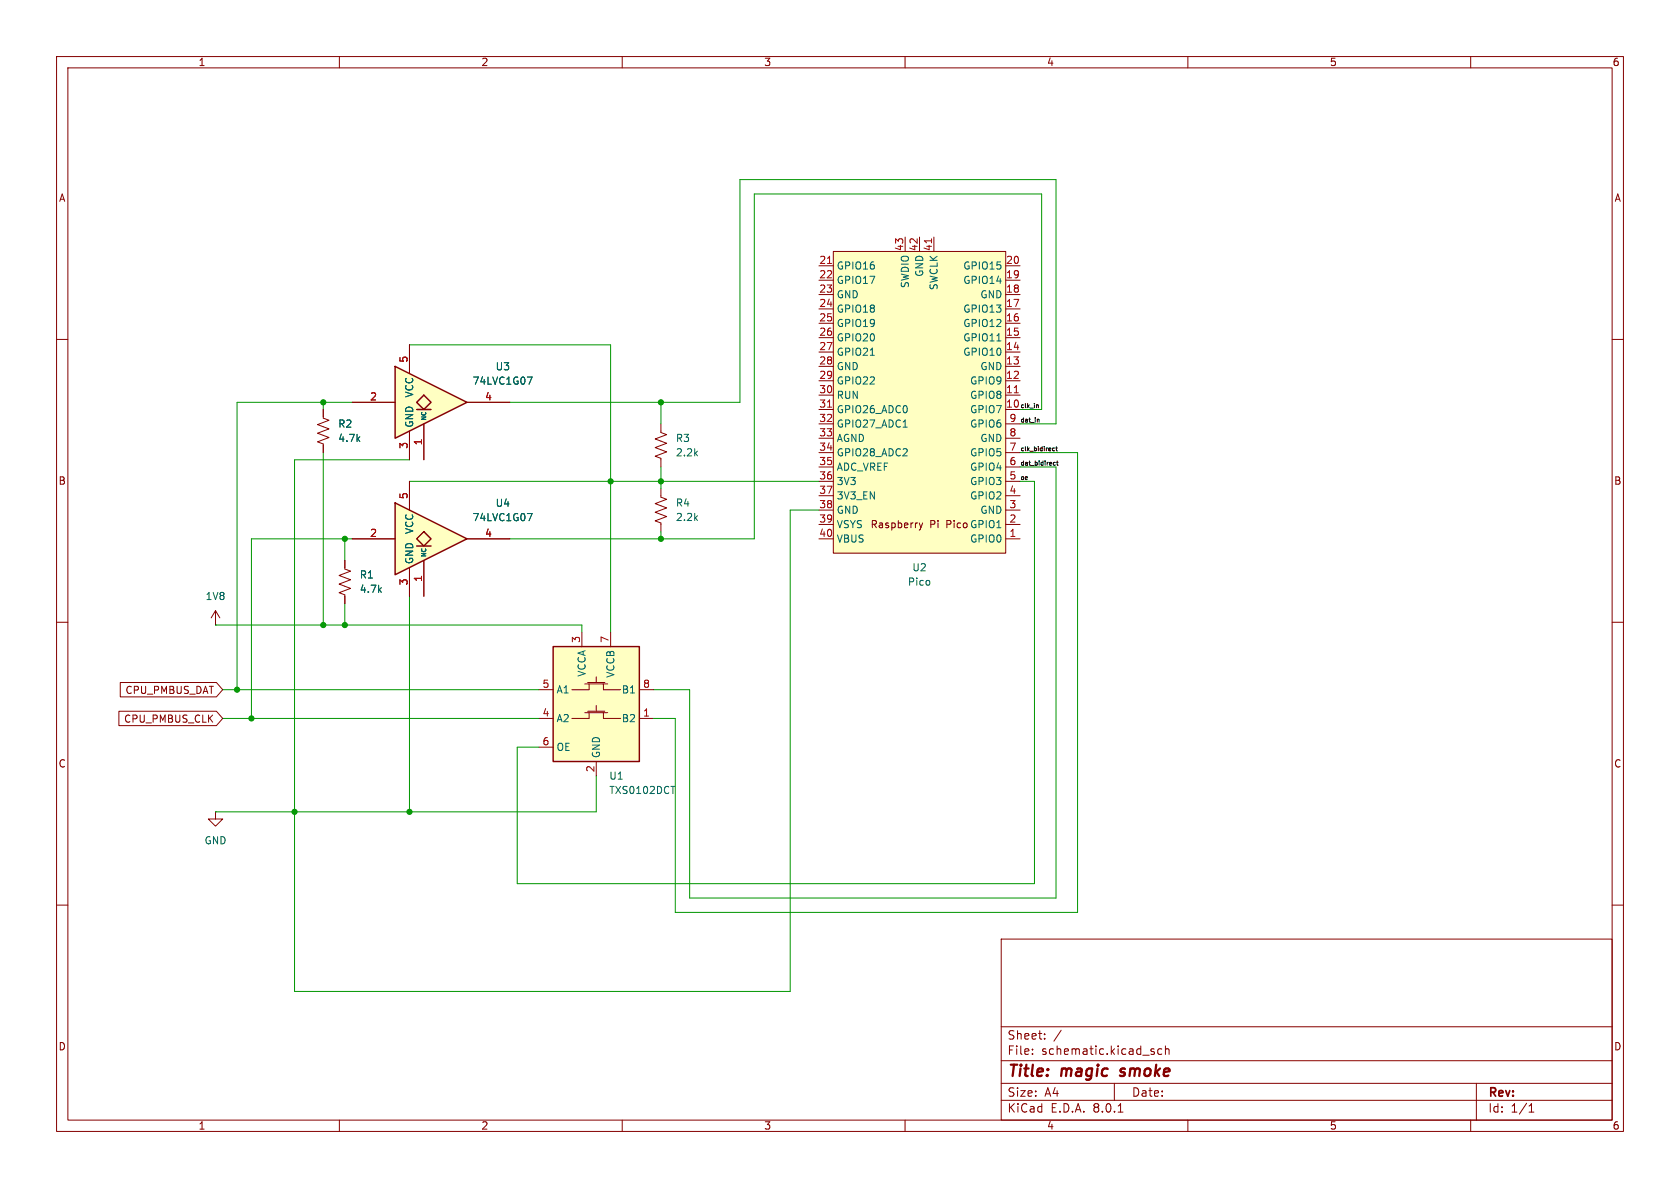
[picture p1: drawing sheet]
(kicad_sch
 (version 20231120)
 (generator "eeschema")
 (generator_version "8.0")
 (paper "A4")
 (title_block
  (title "magic smoke"))
 (lib_symbols
  (symbol "74xGxx:74LVC1G07" (exclude_from_sim no) (in_bom yes) (on_board yes)
   (property "Reference" "U" (at 0 7.62 0) (effects (font (size 1.27 1.27))))
   (property "Value" "74LVC1G07" (at 3.81 -7.62 0) (effects (font (size 1.27 1.27))))
   (property "Footprint" "" (at 0 0 0) (effects (font (size 1.27 1.27)) (hide yes)))
   (property "Datasheet" "https://www.ti.com/lit/ds/symlink/sn74lvc1g07.pdf" (at 0 0 0) (effects (font (size 1.27 1.27)) (hide yes)))
   (property "Description" "Single Buffer Gate, Open Drain, Low-Voltage CMOS" (at 0 0 0) (effects (font (size 1.27 1.27)) (hide yes)))
   (symbol "74LVC1G07_0_1"
    (polyline (pts (xy -3.81 -1.27) (xy -1.27 -1.27)) (stroke (width 0.254) (type default)) (fill (type background)))
    (polyline (pts (xy -7.62 6.35) (xy -7.62 -6.35) (xy 5.08 0) (xy -7.62 6.35)) (stroke (width 0.254) (type default)) (fill (type background)))
    (polyline (pts (xy -2.54 1.27) (xy -3.81 0) (xy -2.54 -1.27) (xy -1.27 0) (xy -2.54 1.27)) (stroke (width 0.254) (type default)) (fill (type background))))
   (symbol "74LVC1G07_1_1"
    (pin free line (at -2.54 -10.16 90) (length 6.35) (name "NC" (effects (font (size 0.762 0.762)))) (number "1" (effects (font (size 1.27 1.27)))))
    (pin input line (at -15.24 0 0) (length 7.62) (name "~" (effects (font (size 1.27 1.27)))) (number "2" (effects (font (size 1.27 1.27)))))
    (pin power_in line (at -5.08 -10.16 90) (length 5.08) (name "GND" (effects (font (size 1.27 1.27)))) (number "3" (effects (font (size 1.27 1.27)))))
    (pin open_collector line (at 12.7 0 180) (length 7.62) (name "~" (effects (font (size 1.27 1.27)))) (number "4" (effects (font (size 1.27 1.27)))))
    (pin power_in line (at -5.08 10.16 270) (length 5.08) (name "VCC" (effects (font (size 1.27 1.27)))) (number "5" (effects (font (size 1.27 1.27)))))))
  (symbol "Device:R_US"
   (pin_numbers hide)
   (pin_names
    (offset 0)) (exclude_from_sim no) (in_bom yes) (on_board yes)
   (property "Reference" "R" (at 2.54 0 90) (effects (font (size 1.27 1.27))))
   (property "Value" "R_US" (at -2.54 0 90) (effects (font (size 1.27 1.27))))
   (property "Footprint" "" (at 1.016 -0.254 90) (effects (font (size 1.27 1.27)) (hide yes)))
   (property "Datasheet" "~" (at 0 0 0) (effects (font (size 1.27 1.27)) (hide yes)))
   (property "Description" "Resistor, US symbol" (at 0 0 0) (effects (font (size 1.27 1.27)) (hide yes)))
   (symbol "R_US_0_1"
    (polyline (pts (xy 0 -2.286) (xy 0 -2.54)) (stroke (width 0) (type default)) (fill (type none)))
    (polyline (pts (xy 0 2.286) (xy 0 2.54)) (stroke (width 0) (type default)) (fill (type none)))
    (polyline (pts (xy 0 -0.762) (xy 1.016 -1.143) (xy 0 -1.524) (xy -1.016 -1.905) (xy 0 -2.286)) (stroke (width 0) (type default)) (fill (type none)))
    (polyline (pts (xy 0 0.762) (xy 1.016 0.381) (xy 0 0) (xy -1.016 -0.381) (xy 0 -0.762)) (stroke (width 0) (type default)) (fill (type none)))
    (polyline (pts (xy 0 2.286) (xy 1.016 1.905) (xy 0 1.524) (xy -1.016 1.143) (xy 0 0.762)) (stroke (width 0) (type default)) (fill (type none))))
   (symbol "R_US_1_1"
    (pin passive line (at 0 3.81 270) (length 1.27) (name "~" (effects (font (size 1.27 1.27)))) (number "1" (effects (font (size 1.27 1.27)))))
    (pin passive line (at 0 -3.81 90) (length 1.27) (name "~" (effects (font (size 1.27 1.27)))) (number "2" (effects (font (size 1.27 1.27)))))))
  (symbol "Logic_LevelTranslator:TXS0102DCT" (exclude_from_sim no) (in_bom yes) (on_board yes)
   (property "Reference" "U" (at -6.35 11.43 0) (effects (font (size 1.27 1.27))))
   (property "Value" "TXS0102DCT" (at 3.81 11.43 0) (effects (font (size 1.27 1.27)) (justify left)))
   (property "Footprint" "Package_SO:SSOP-8_2.95x2.8mm_P0.65mm" (at 0 -13.97 0) (effects (font (size 1.27 1.27)) (hide yes)))
   (property "Datasheet" "http://www.ti.com/lit/gpn/txs0102" (at 0 -0.508 0) (effects (font (size 1.27 1.27)) (hide yes)))
   (property "Description" "2-Bit Bidirectional Voltage-Level Shifter for Open-Drain and Push-Pull Application, SSOP-8" (at 0 0 0) (effects (font (size 1.27 1.27)) (hide yes)))
   (symbol "TXS0102DCT_0_1"
    (rectangle (start -7.62 10.16) (end 7.62 -10.16) (stroke (width 0.254) (type default)) (fill (type background)))
    (polyline (pts (xy -4.318 -2.54) (xy -1.27 -2.54)) (stroke (width 0) (type default)) (fill (type none)))
    (polyline (pts (xy -2.032 -1.524) (xy 2.032 -1.524)) (stroke (width 0) (type default)) (fill (type none)))
    (polyline (pts (xy -1.524 -1.27) (xy 1.524 -1.27)) (stroke (width 0) (type default)) (fill (type none)))
    (polyline (pts (xy -1.27 -2.54) (xy -1.27 -1.524)) (stroke (width 0) (type default)) (fill (type none)))
    (polyline (pts (xy 0 -1.27) (xy 0 -0.254)) (stroke (width 0) (type default)) (fill (type none)))
    (polyline (pts (xy 1.27 -2.54) (xy 1.27 -1.524)) (stroke (width 0) (type default)) (fill (type none)))
    (polyline (pts (xy 4.318 -2.54) (xy 1.27 -2.54)) (stroke (width 0) (type default)) (fill (type none))))
   (symbol "TXS0102DCT_1_1"
    (polyline (pts (xy -4.318 2.54) (xy -1.27 2.54)) (stroke (width 0) (type default)) (fill (type none)))
    (polyline (pts (xy -2.032 3.556) (xy 2.032 3.556)) (stroke (width 0) (type default)) (fill (type none)))
    (polyline (pts (xy -1.524 3.81) (xy 1.524 3.81)) (stroke (width 0) (type default)) (fill (type none)))
    (polyline (pts (xy -1.27 2.54) (xy -1.27 3.556)) (stroke (width 0) (type default)) (fill (type none)))
    (polyline (pts (xy 0 3.81) (xy 0 4.826)) (stroke (width 0) (type default)) (fill (type none)))
    (polyline (pts (xy 1.27 2.54) (xy 1.27 3.556)) (stroke (width 0) (type default)) (fill (type none)))
    (polyline (pts (xy 4.318 2.54) (xy 1.27 2.54)) (stroke (width 0) (type default)) (fill (type none)))
    (pin bidirectional line (at 10.16 -2.54 180) (length 2.54) (name "B2" (effects (font (size 1.27 1.27)))) (number "1" (effects (font (size 1.27 1.27)))))
    (pin power_in line (at 0 -12.7 90) (length 2.54) (name "GND" (effects (font (size 1.27 1.27)))) (number "2" (effects (font (size 1.27 1.27)))))
    (pin power_in line (at -2.54 12.7 270) (length 2.54) (name "VCCA" (effects (font (size 1.27 1.27)))) (number "3" (effects (font (size 1.27 1.27)))))
    (pin bidirectional line (at -10.16 -2.54 0) (length 2.54) (name "A2" (effects (font (size 1.27 1.27)))) (number "4" (effects (font (size 1.27 1.27)))))
    (pin bidirectional line (at -10.16 2.54 0) (length 2.54) (name "A1" (effects (font (size 1.27 1.27)))) (number "5" (effects (font (size 1.27 1.27)))))
    (pin input line (at -10.16 -7.62 0) (length 2.54) (name "OE" (effects (font (size 1.27 1.27)))) (number "6" (effects (font (size 1.27 1.27)))))
    (pin power_in line (at 2.54 12.7 270) (length 2.54) (name "VCCB" (effects (font (size 1.27 1.27)))) (number "7" (effects (font (size 1.27 1.27)))))
    (pin bidirectional line (at 10.16 2.54 180) (length 2.54) (name "B1" (effects (font (size 1.27 1.27)))) (number "8" (effects (font (size 1.27 1.27)))))))
  (symbol "MCU_RaspberryPi_and_Boards:Pico" (exclude_from_sim no) (in_bom yes) (on_board yes)
   (property "Reference" "U" (at -13.97 27.94 0) (effects (font (size 1.27 1.27))))
   (property "Value" "Pico" (at 0 19.05 0) (effects (font (size 1.27 1.27))))
   (property "Footprint" "RPi_Pico:RPi_Pico_SMD_TH" (at 0 0 90) (effects (font (size 1.27 1.27)) (hide yes)))
   (property "Datasheet" "" (at 0 0 0) (effects (font (size 1.27 1.27)) (hide yes)))
   (property "Description" "" (at 0 0 0) (effects (font (size 1.27 1.27)) (hide yes)))
   (symbol "Pico_0_0"
    (text "Raspberry Pi Pico" (at 0 21.59 0) (effects (font (size 1.27 1.27)))))
   (symbol "Pico_0_1"
    (rectangle (start -15.24 26.67) (end 15.24 -26.67) (stroke (width 0) (type default)) (fill (type background))))
   (symbol "Pico_1_1"
    (pin bidirectional line (at -17.78 24.13 0) (length 2.54) (name "GPIO0" (effects (font (size 1.27 1.27)))) (number "1" (effects (font (size 1.27 1.27)))))
    (pin bidirectional line (at -17.78 1.27 0) (length 2.54) (name "GPIO7" (effects (font (size 1.27 1.27)))) (number "10" (effects (font (size 1.27 1.27)))))
    (pin bidirectional line (at -17.78 -1.27 0) (length 2.54) (name "GPIO8" (effects (font (size 1.27 1.27)))) (number "11" (effects (font (size 1.27 1.27)))))
    (pin bidirectional line (at -17.78 -3.81 0) (length 2.54) (name "GPIO9" (effects (font (size 1.27 1.27)))) (number "12" (effects (font (size 1.27 1.27)))))
    (pin power_in line (at -17.78 -6.35 0) (length 2.54) (name "GND" (effects (font (size 1.27 1.27)))) (number "13" (effects (font (size 1.27 1.27)))))
    (pin bidirectional line (at -17.78 -8.89 0) (length 2.54) (name "GPIO10" (effects (font (size 1.27 1.27)))) (number "14" (effects (font (size 1.27 1.27)))))
    (pin bidirectional line (at -17.78 -11.43 0) (length 2.54) (name "GPIO11" (effects (font (size 1.27 1.27)))) (number "15" (effects (font (size 1.27 1.27)))))
    (pin bidirectional line (at -17.78 -13.97 0) (length 2.54) (name "GPIO12" (effects (font (size 1.27 1.27)))) (number "16" (effects (font (size 1.27 1.27)))))
    (pin bidirectional line (at -17.78 -16.51 0) (length 2.54) (name "GPIO13" (effects (font (size 1.27 1.27)))) (number "17" (effects (font (size 1.27 1.27)))))
    (pin power_in line (at -17.78 -19.05 0) (length 2.54) (name "GND" (effects (font (size 1.27 1.27)))) (number "18" (effects (font (size 1.27 1.27)))))
    (pin bidirectional line (at -17.78 -21.59 0) (length 2.54) (name "GPIO14" (effects (font (size 1.27 1.27)))) (number "19" (effects (font (size 1.27 1.27)))))
    (pin bidirectional line (at -17.78 21.59 0) (length 2.54) (name "GPIO1" (effects (font (size 1.27 1.27)))) (number "2" (effects (font (size 1.27 1.27)))))
    (pin bidirectional line (at -17.78 -24.13 0) (length 2.54) (name "GPIO15" (effects (font (size 1.27 1.27)))) (number "20" (effects (font (size 1.27 1.27)))))
    (pin bidirectional line (at 17.78 -24.13 180) (length 2.54) (name "GPIO16" (effects (font (size 1.27 1.27)))) (number "21" (effects (font (size 1.27 1.27)))))
    (pin bidirectional line (at 17.78 -21.59 180) (length 2.54) (name "GPIO17" (effects (font (size 1.27 1.27)))) (number "22" (effects (font (size 1.27 1.27)))))
    (pin power_in line (at 17.78 -19.05 180) (length 2.54) (name "GND" (effects (font (size 1.27 1.27)))) (number "23" (effects (font (size 1.27 1.27)))))
    (pin bidirectional line (at 17.78 -16.51 180) (length 2.54) (name "GPIO18" (effects (font (size 1.27 1.27)))) (number "24" (effects (font (size 1.27 1.27)))))
    (pin bidirectional line (at 17.78 -13.97 180) (length 2.54) (name "GPIO19" (effects (font (size 1.27 1.27)))) (number "25" (effects (font (size 1.27 1.27)))))
    (pin bidirectional line (at 17.78 -11.43 180) (length 2.54) (name "GPIO20" (effects (font (size 1.27 1.27)))) (number "26" (effects (font (size 1.27 1.27)))))
    (pin bidirectional line (at 17.78 -8.89 180) (length 2.54) (name "GPIO21" (effects (font (size 1.27 1.27)))) (number "27" (effects (font (size 1.27 1.27)))))
    (pin power_in line (at 17.78 -6.35 180) (length 2.54) (name "GND" (effects (font (size 1.27 1.27)))) (number "28" (effects (font (size 1.27 1.27)))))
    (pin bidirectional line (at 17.78 -3.81 180) (length 2.54) (name "GPIO22" (effects (font (size 1.27 1.27)))) (number "29" (effects (font (size 1.27 1.27)))))
    (pin power_in line (at -17.78 19.05 0) (length 2.54) (name "GND" (effects (font (size 1.27 1.27)))) (number "3" (effects (font (size 1.27 1.27)))))
    (pin input line (at 17.78 -1.27 180) (length 2.54) (name "RUN" (effects (font (size 1.27 1.27)))) (number "30" (effects (font (size 1.27 1.27)))))
    (pin bidirectional line (at 17.78 1.27 180) (length 2.54) (name "GPIO26_ADC0" (effects (font (size 1.27 1.27)))) (number "31" (effects (font (size 1.27 1.27)))))
    (pin bidirectional line (at 17.78 3.81 180) (length 2.54) (name "GPIO27_ADC1" (effects (font (size 1.27 1.27)))) (number "32" (effects (font (size 1.27 1.27)))))
    (pin power_in line (at 17.78 6.35 180) (length 2.54) (name "AGND" (effects (font (size 1.27 1.27)))) (number "33" (effects (font (size 1.27 1.27)))))
    (pin bidirectional line (at 17.78 8.89 180) (length 2.54) (name "GPIO28_ADC2" (effects (font (size 1.27 1.27)))) (number "34" (effects (font (size 1.27 1.27)))))
    (pin power_in line (at 17.78 11.43 180) (length 2.54) (name "ADC_VREF" (effects (font (size 1.27 1.27)))) (number "35" (effects (font (size 1.27 1.27)))))
    (pin power_in line (at 17.78 13.97 180) (length 2.54) (name "3V3" (effects (font (size 1.27 1.27)))) (number "36" (effects (font (size 1.27 1.27)))))
    (pin input line (at 17.78 16.51 180) (length 2.54) (name "3V3_EN" (effects (font (size 1.27 1.27)))) (number "37" (effects (font (size 1.27 1.27)))))
    (pin bidirectional line (at 17.78 19.05 180) (length 2.54) (name "GND" (effects (font (size 1.27 1.27)))) (number "38" (effects (font (size 1.27 1.27)))))
    (pin power_in line (at 17.78 21.59 180) (length 2.54) (name "VSYS" (effects (font (size 1.27 1.27)))) (number "39" (effects (font (size 1.27 1.27)))))
    (pin bidirectional line (at -17.78 16.51 0) (length 2.54) (name "GPIO2" (effects (font (size 1.27 1.27)))) (number "4" (effects (font (size 1.27 1.27)))))
    (pin power_in line (at 17.78 24.13 180) (length 2.54) (name "VBUS" (effects (font (size 1.27 1.27)))) (number "40" (effects (font (size 1.27 1.27)))))
    (pin input line (at -2.54 -29.21 90) (length 2.54) (name "SWCLK" (effects (font (size 1.27 1.27)))) (number "41" (effects (font (size 1.27 1.27)))))
    (pin power_in line (at 0 -29.21 90) (length 2.54) (name "GND" (effects (font (size 1.27 1.27)))) (number "42" (effects (font (size 1.27 1.27)))))
    (pin bidirectional line (at 2.54 -29.21 90) (length 2.54) (name "SWDIO" (effects (font (size 1.27 1.27)))) (number "43" (effects (font (size 1.27 1.27)))))
    (pin bidirectional line (at -17.78 13.97 0) (length 2.54) (name "GPIO3" (effects (font (size 1.27 1.27)))) (number "5" (effects (font (size 1.27 1.27)))))
    (pin bidirectional line (at -17.78 11.43 0) (length 2.54) (name "GPIO4" (effects (font (size 1.27 1.27)))) (number "6" (effects (font (size 1.27 1.27)))))
    (pin bidirectional line (at -17.78 8.89 0) (length 2.54) (name "GPIO5" (effects (font (size 1.27 1.27)))) (number "7" (effects (font (size 1.27 1.27)))))
    (pin power_in line (at -17.78 6.35 0) (length 2.54) (name "GND" (effects (font (size 1.27 1.27)))) (number "8" (effects (font (size 1.27 1.27)))))
    (pin bidirectional line (at -17.78 3.81 0) (length 2.54) (name "GPIO6" (effects (font (size 1.27 1.27)))) (number "9" (effects (font (size 1.27 1.27)))))))
  (symbol "power:GND"
   (power)
   (pin_numbers hide)
   (pin_names
    (offset 0) hide) (exclude_from_sim no) (in_bom yes) (on_board yes)
   (property "Reference" "#PWR" (at 0 -6.35 0) (effects (font (size 1.27 1.27)) (hide yes)))
   (property "Value" "GND" (at 0 -3.81 0) (effects (font (size 1.27 1.27))))
   (property "Footprint" "" (at 0 0 0) (effects (font (size 1.27 1.27)) (hide yes)))
   (property "Datasheet" "" (at 0 0 0) (effects (font (size 1.27 1.27)) (hide yes)))
   (property "Description" "Power symbol creates a global label with name \"GND\" , ground" (at 0 0 0) (effects (font (size 1.27 1.27)) (hide yes)))
   (symbol "GND_0_1"
    (polyline (pts (xy 0 0) (xy 0 -1.27) (xy 1.27 -1.27) (xy 0 -2.54) (xy -1.27 -1.27) (xy 0 -1.27)) (stroke (width 0) (type default)) (fill (type none))))
   (symbol "GND_1_1"
    (pin power_in line (at 0 0 270) (length 0) (name "~" (effects (font (size 1.27 1.27)))) (number "1" (effects (font (size 1.27 1.27)))))))
  (symbol "power:VCC"
   (power)
   (pin_numbers hide)
   (pin_names
    (offset 0) hide) (exclude_from_sim no) (in_bom yes) (on_board yes)
   (property "Reference" "#PWR" (at 0 -3.81 0) (effects (font (size 1.27 1.27)) (hide yes)))
   (property "Value" "VCC" (at 0 3.556 0) (effects (font (size 1.27 1.27))))
   (property "Footprint" "" (at 0 0 0) (effects (font (size 1.27 1.27)) (hide yes)))
   (property "Datasheet" "" (at 0 0 0) (effects (font (size 1.27 1.27)) (hide yes)))
   (property "Description" "Power symbol creates a global label with name \"VCC\"" (at 0 0 0) (effects (font (size 1.27 1.27)) (hide yes)))
   (symbol "VCC_0_1"
    (polyline (pts (xy -0.762 1.27) (xy 0 2.54)) (stroke (width 0) (type default)) (fill (type none)))
    (polyline (pts (xy 0 0) (xy 0 2.54)) (stroke (width 0) (type default)) (fill (type none)))
    (polyline (pts (xy 0 2.54) (xy 0.762 1.27)) (stroke (width 0) (type default)) (fill (type none))))
   (symbol "VCC_1_1"
    (pin power_in line (at 0 0 90) (length 0) (name "~" (effects (font (size 1.27 1.27)))) (number "1" (effects (font (size 1.27 1.27))))))))
 (junction
  (at 52.07 143.51)
  (diameter 0)
  (color 0 0 0 0))
 (junction
  (at 107.95 85.09)
  (diameter 0)
  (color 0 0 0 0))
 (junction
  (at 60.96 110.49)
  (diameter 0)
  (color 0 0 0 0))
 (junction
  (at 60.96 95.25)
  (diameter 0)
  (color 0 0 0 0))
 (junction
  (at 57.15 71.12)
  (diameter 0)
  (color 0 0 0 0))
 (junction
  (at 116.84 85.09)
  (diameter 0)
  (color 0 0 0 0))
 (junction
  (at 44.45 127)
  (diameter 0)
  (color 0 0 0 0))
 (junction
  (at 57.15 110.49)
  (diameter 0)
  (color 0 0 0 0))
 (junction
  (at 116.84 71.12)
  (diameter 0)
  (color 0 0 0 0))
 (junction
  (at 72.39 143.51)
  (diameter 0)
  (color 0 0 0 0))
 (junction
  (at 116.84 95.25)
  (diameter 0)
  (color 0 0 0 0))
 (junction
  (at 41.91 121.92)
  (diameter 0)
  (color 0 0 0 0))
 (wire
  (pts (xy 180.34 82.55) (xy 186.69 82.55))
  (stroke (width 0) (type default)))
 (wire
  (pts (xy 91.44 156.21) (xy 91.44 132.08))
  (stroke (width 0) (type default)))
 (wire
  (pts (xy 144.78 90.17) (xy 139.7 90.17))
  (stroke (width 0) (type default)))
 (wire
  (pts (xy 107.95 60.96) (xy 107.95 85.09))
  (stroke (width 0) (type default)))
 (wire
  (pts (xy 116.84 85.09) (xy 144.78 85.09))
  (stroke (width 0) (type default)))
 (wire
  (pts (xy 38.1 143.51) (xy 52.07 143.51))
  (stroke (width 0) (type default)))
 (wire
  (pts (xy 107.95 85.09) (xy 107.95 111.76))
  (stroke (width 0) (type default)))
 (wire
  (pts (xy 105.41 137.16) (xy 105.41 143.51))
  (stroke (width 0) (type default)))
 (wire
  (pts (xy 115.57 121.92) (xy 121.92 121.92))
  (stroke (width 0) (type default)))
 (wire
  (pts (xy 116.84 71.12) (xy 116.84 74.93))
  (stroke (width 0) (type default)))
 (wire
  (pts (xy 133.35 34.29) (xy 184.15 34.29))
  (stroke (width 0) (type default)))
 (wire
  (pts (xy 57.15 80.01) (xy 57.15 110.49))
  (stroke (width 0) (type default)))
 (wire
  (pts (xy 102.87 110.49) (xy 102.87 111.76))
  (stroke (width 0) (type default)))
 (wire
  (pts (xy 116.84 85.09) (xy 116.84 86.36))
  (stroke (width 0) (type default)))
 (wire
  (pts (xy 60.96 99.06) (xy 60.96 95.25))
  (stroke (width 0) (type default)))
 (wire
  (pts (xy 107.95 85.09) (xy 116.84 85.09))
  (stroke (width 0) (type default)))
 (wire
  (pts (xy 116.84 71.12) (xy 130.81 71.12))
  (stroke (width 0) (type default)))
 (wire
  (pts (xy 52.07 81.28) (xy 72.39 81.28))
  (stroke (width 0) (type default)))
 (wire
  (pts (xy 60.96 110.49) (xy 102.87 110.49))
  (stroke (width 0) (type default)))
 (wire
  (pts (xy 72.39 105.41) (xy 72.39 143.51))
  (stroke (width 0) (type default)))
 (wire
  (pts (xy 39.37 127) (xy 44.45 127))
  (stroke (width 0) (type default)))
 (wire
  (pts (xy 90.17 95.25) (xy 116.84 95.25))
  (stroke (width 0) (type default)))
 (wire
  (pts (xy 116.84 93.98) (xy 116.84 95.25))
  (stroke (width 0) (type default)))
 (wire
  (pts (xy 182.88 85.09) (xy 182.88 156.21))
  (stroke (width 0) (type default)))
 (wire
  (pts (xy 90.17 71.12) (xy 116.84 71.12))
  (stroke (width 0) (type default)))
 (wire
  (pts (xy 116.84 95.25) (xy 133.35 95.25))
  (stroke (width 0) (type default)))
 (wire
  (pts (xy 38.1 110.49) (xy 57.15 110.49))
  (stroke (width 0) (type default)))
 (wire
  (pts (xy 121.92 121.92) (xy 121.92 158.75))
  (stroke (width 0) (type default)))
 (wire
  (pts (xy 184.15 72.39) (xy 180.34 72.39))
  (stroke (width 0) (type default)))
 (wire
  (pts (xy 186.69 82.55) (xy 186.69 158.75))
  (stroke (width 0) (type default)))
 (wire
  (pts (xy 41.91 121.92) (xy 95.25 121.92))
  (stroke (width 0) (type default)))
 (wire
  (pts (xy 72.39 143.51) (xy 105.41 143.51))
  (stroke (width 0) (type default)))
 (wire
  (pts (xy 52.07 143.51) (xy 72.39 143.51))
  (stroke (width 0) (type default)))
 (wire
  (pts (xy 130.81 71.12) (xy 130.81 31.75))
  (stroke (width 0) (type default)))
 (wire
  (pts (xy 116.84 82.55) (xy 116.84 85.09))
  (stroke (width 0) (type default)))
 (wire
  (pts (xy 60.96 106.68) (xy 60.96 110.49))
  (stroke (width 0) (type default)))
 (wire
  (pts (xy 72.39 60.96) (xy 107.95 60.96))
  (stroke (width 0) (type default)))
 (wire
  (pts (xy 180.34 80.01) (xy 190.5 80.01))
  (stroke (width 0) (type default)))
 (wire
  (pts (xy 41.91 71.12) (xy 41.91 121.92))
  (stroke (width 0) (type default)))
 (wire
  (pts (xy 72.39 85.09) (xy 107.95 85.09))
  (stroke (width 0) (type default)))
 (wire
  (pts (xy 62.23 95.25) (xy 60.96 95.25))
  (stroke (width 0) (type default)))
 (wire
  (pts (xy 133.35 95.25) (xy 133.35 34.29))
  (stroke (width 0) (type default)))
 (wire
  (pts (xy 62.23 71.12) (xy 57.15 71.12))
  (stroke (width 0) (type default)))
 (wire
  (pts (xy 119.38 161.29) (xy 119.38 127))
  (stroke (width 0) (type default)))
 (wire
  (pts (xy 44.45 127) (xy 95.25 127))
  (stroke (width 0) (type default)))
 (wire
  (pts (xy 180.34 74.93) (xy 186.69 74.93))
  (stroke (width 0) (type default)))
 (wire
  (pts (xy 57.15 71.12) (xy 57.15 72.39))
  (stroke (width 0) (type default)))
 (wire
  (pts (xy 190.5 161.29) (xy 119.38 161.29))
  (stroke (width 0) (type default)))
 (wire
  (pts (xy 130.81 31.75) (xy 186.69 31.75))
  (stroke (width 0) (type default)))
 (wire
  (pts (xy 190.5 80.01) (xy 190.5 161.29))
  (stroke (width 0) (type default)))
 (wire
  (pts (xy 44.45 95.25) (xy 44.45 127))
  (stroke (width 0) (type default)))
 (wire
  (pts (xy 39.37 121.92) (xy 41.91 121.92))
  (stroke (width 0) (type default)))
 (wire
  (pts (xy 60.96 95.25) (xy 44.45 95.25))
  (stroke (width 0) (type default)))
 (wire
  (pts (xy 57.15 110.49) (xy 60.96 110.49))
  (stroke (width 0) (type default)))
 (wire
  (pts (xy 139.7 90.17) (xy 139.7 175.26))
  (stroke (width 0) (type default)))
 (wire
  (pts (xy 180.34 85.09) (xy 182.88 85.09))
  (stroke (width 0) (type default)))
 (wire
  (pts (xy 139.7 175.26) (xy 52.07 175.26))
  (stroke (width 0) (type default)))
 (wire
  (pts (xy 186.69 31.75) (xy 186.69 74.93))
  (stroke (width 0) (type default)))
 (wire
  (pts (xy 52.07 81.28) (xy 52.07 143.51))
  (stroke (width 0) (type default)))
 (wire
  (pts (xy 182.88 156.21) (xy 91.44 156.21))
  (stroke (width 0) (type default)))
 (wire
  (pts (xy 186.69 158.75) (xy 121.92 158.75))
  (stroke (width 0) (type default)))
 (wire
  (pts (xy 91.44 132.08) (xy 95.25 132.08))
  (stroke (width 0) (type default)))
 (wire
  (pts (xy 184.15 34.29) (xy 184.15 72.39))
  (stroke (width 0) (type default)))
 (wire
  (pts (xy 119.38 127) (xy 115.57 127))
  (stroke (width 0) (type default)))
 (wire
  (pts (xy 52.07 143.51) (xy 52.07 175.26))
  (stroke (width 0) (type default)))
 (wire
  (pts (xy 57.15 71.12) (xy 41.91 71.12))
  (stroke (width 0) (type default)))
 (label "clk_in"
  (at 180.34 72.39 0)
  (fields_autoplaced yes)
  (effects (font (size 0.762 0.762)) (justify left bottom)))
 (label "clk_bidirect"
  (at 180.34 80.01 0)
  (fields_autoplaced yes)
  (effects (font (size 0.762 0.762)) (justify left bottom)))
 (label "oe"
  (at 180.34 85.09 0)
  (fields_autoplaced yes)
  (effects (font (size 0.762 0.762)) (justify left bottom)))
 (label "dat_in"
  (at 180.34 74.93 0)
  (fields_autoplaced yes)
  (effects (font (size 0.762 0.762)) (justify left bottom)))
 (label "dat_bidirect"
  (at 180.34 82.55 0)
  (fields_autoplaced yes)
  (effects (font (size 0.762 0.762)) (justify left bottom)))
 (global_label "CPU_PMBUS_CLK"
  (shape input)
  (at 39.37 127 180)
  (fields_autoplaced yes)
  (effects (font (size 1.27 1.27)) (justify right))
  (property "Intersheetrefs" "${INTERSHEET_REFS}" (at 20.4796 127 0) (effects (font (size 1.27 1.27)) (justify right) (hide yes))))
 (global_label "CPU_PMBUS_DAT"
  (shape input)
  (at 39.37 121.92 180)
  (fields_autoplaced yes)
  (effects (font (size 1.27 1.27)) (justify right))
  (property "Intersheetrefs" "${INTERSHEET_REFS}" (at 20.7215 121.92 0) (effects (font (size 1.27 1.27)) (justify right) (hide yes))))
 (symbol
  (lib_id "74xGxx:74LVC1G07")
  (at 77.47 71.12 0)
  (unit 1)
  (exclude_from_sim no)
  (in_bom yes)
  (on_board yes)
  (dnp no)
  (fields_autoplaced yes)
  (property "Reference" "U3" (at 88.9 64.8014 0) (effects (font (size 1.27 1.27))))
  (property "Value" "74LVC1G07" (at 88.9 67.3414 0) (effects (font (size 1.27 1.27))))
  (property "Footprint" "" (at 77.47 71.12 0) (effects (font (size 1.27 1.27)) (hide yes)))
  (property "Datasheet" "https://www.ti.com/lit/ds/symlink/sn74lvc1g07.pdf" (at 77.47 71.12 0) (effects (font (size 1.27 1.27)) (hide yes)))
  (property "Description" "Single Buffer Gate, Open Drain, Low-Voltage CMOS" (at 77.47 71.12 0) (effects (font (size 1.27 1.27)) (hide yes)))
  (pin "3")
  (pin "2")
  (pin "1")
  (pin "5")
  (pin "4"))
 (symbol
  (lib_id "Device:R_US")
  (at 116.84 78.74 0)
  (unit 1)
  (exclude_from_sim no)
  (in_bom yes)
  (on_board yes)
  (dnp no)
  (fields_autoplaced yes)
  (property "Reference" "R3" (at 119.38 77.4699 0) (effects (font (size 1.27 1.27)) (justify left)))
  (property "Value" "2.2k" (at 119.38 80.0099 0) (effects (font (size 1.27 1.27)) (justify left)))
  (property "Footprint" "" (at 117.856 78.994 90) (effects (font (size 1.27 1.27)) (hide yes)))
  (property "Datasheet" "~" (at 116.84 78.74 0) (effects (font (size 1.27 1.27)) (hide yes)))
  (property "Description" "Resistor, US symbol" (at 116.84 78.74 0) (effects (font (size 1.27 1.27)) (hide yes)))
  (pin "2")
  (pin "1"))
 (symbol
  (lib_id "Device:R_US")
  (at 57.15 76.2 0)
  (unit 1)
  (exclude_from_sim no)
  (in_bom yes)
  (on_board yes)
  (dnp no)
  (fields_autoplaced yes)
  (property "Reference" "R2" (at 59.69 74.9299 0) (effects (font (size 1.27 1.27)) (justify left)))
  (property "Value" "4.7k" (at 59.69 77.4699 0) (effects (font (size 1.27 1.27)) (justify left)))
  (property "Footprint" "" (at 58.166 76.454 90) (effects (font (size 1.27 1.27)) (hide yes)))
  (property "Datasheet" "~" (at 57.15 76.2 0) (effects (font (size 1.27 1.27)) (hide yes)))
  (property "Description" "Resistor, US symbol" (at 57.15 76.2 0) (effects (font (size 1.27 1.27)) (hide yes)))
  (pin "2")
  (pin "1"))
 (symbol
  (lib_id "Logic_LevelTranslator:TXS0102DCT")
  (at 105.41 124.46 0)
  (unit 1)
  (exclude_from_sim no)
  (in_bom yes)
  (on_board yes)
  (dnp no)
  (fields_autoplaced yes)
  (property "Reference" "U1" (at 107.6041 137.16 0) (effects (font (size 1.27 1.27)) (justify left)))
  (property "Value" "TXS0102DCT" (at 107.6041 139.7 0) (effects (font (size 1.27 1.27)) (justify left)))
  (property "Footprint" "Package_SO:SSOP-8_2.95x2.8mm_P0.65mm" (at 105.41 138.43 0) (effects (font (size 1.27 1.27)) (hide yes)))
  (property "Datasheet" "http://www.ti.com/lit/gpn/txs0102" (at 105.41 124.968 0) (effects (font (size 1.27 1.27)) (hide yes)))
  (property "Description" "2-Bit Bidirectional Voltage-Level Shifter for Open-Drain and Push-Pull Application, SSOP-8" (at 105.41 124.46 0) (effects (font (size 1.27 1.27)) (hide yes)))
  (pin "2")
  (pin "5")
  (pin "4")
  (pin "3")
  (pin "1")
  (pin "8")
  (pin "7")
  (pin "6"))
 (symbol
  (lib_id "Device:R_US")
  (at 60.96 102.87 0)
  (unit 1)
  (exclude_from_sim no)
  (in_bom yes)
  (on_board yes)
  (dnp no)
  (fields_autoplaced yes)
  (property "Reference" "R1" (at 63.5 101.5999 0) (effects (font (size 1.27 1.27)) (justify left)))
  (property "Value" "4.7k" (at 63.5 104.1399 0) (effects (font (size 1.27 1.27)) (justify left)))
  (property "Footprint" "" (at 61.976 103.124 90) (effects (font (size 1.27 1.27)) (hide yes)))
  (property "Datasheet" "~" (at 60.96 102.87 0) (effects (font (size 1.27 1.27)) (hide yes)))
  (property "Description" "Resistor, US symbol" (at 60.96 102.87 0) (effects (font (size 1.27 1.27)) (hide yes)))
  (pin "2")
  (pin "1"))
 (symbol
  (lib_id "power:VCC")
  (at 38.1 110.49 0)
  (unit 1)
  (exclude_from_sim no)
  (in_bom yes)
  (on_board yes)
  (dnp no)
  (property "Reference" "#PWR01" (at 38.1 114.3 0) (effects (font (size 1.27 1.27)) (hide yes)))
  (property "Value" "1V8" (at 38.1 105.41 0) (effects (font (size 1.27 1.27))))
  (property "Footprint" "" (at 38.1 110.49 0) (effects (font (size 1.27 1.27)) (hide yes)))
  (property "Datasheet" "" (at 38.1 110.49 0) (effects (font (size 1.27 1.27)) (hide yes)))
  (property "Description" "Power symbol creates a global label with name \"VCC\"" (at 38.1 110.49 0) (effects (font (size 1.27 1.27)) (hide yes)))
  (pin "1"))
 (symbol
  (lib_id "Device:R_US")
  (at 116.84 90.17 0)
  (unit 1)
  (exclude_from_sim no)
  (in_bom yes)
  (on_board yes)
  (dnp no)
  (fields_autoplaced yes)
  (property "Reference" "R4" (at 119.38 88.8999 0) (effects (font (size 1.27 1.27)) (justify left)))
  (property "Value" "2.2k" (at 119.38 91.4399 0) (effects (font (size 1.27 1.27)) (justify left)))
  (property "Footprint" "" (at 117.856 90.424 90) (effects (font (size 1.27 1.27)) (hide yes)))
  (property "Datasheet" "~" (at 116.84 90.17 0) (effects (font (size 1.27 1.27)) (hide yes)))
  (property "Description" "Resistor, US symbol" (at 116.84 90.17 0) (effects (font (size 1.27 1.27)) (hide yes)))
  (pin "2")
  (pin "1"))
 (symbol
  (lib_id "power:GND")
  (at 38.1 143.51 0)
  (unit 1)
  (exclude_from_sim no)
  (in_bom yes)
  (on_board yes)
  (dnp no)
  (fields_autoplaced yes)
  (property "Reference" "#PWR02" (at 38.1 149.86 0) (effects (font (size 1.27 1.27)) (hide yes)))
  (property "Value" "GND" (at 38.1 148.59 0) (effects (font (size 1.27 1.27))))
  (property "Footprint" "" (at 38.1 143.51 0) (effects (font (size 1.27 1.27)) (hide yes)))
  (property "Datasheet" "" (at 38.1 143.51 0) (effects (font (size 1.27 1.27)) (hide yes)))
  (property "Description" "Power symbol creates a global label with name \"GND\" , ground" (at 38.1 143.51 0) (effects (font (size 1.27 1.27)) (hide yes)))
  (pin "1"))
 (symbol
  (lib_id "MCU_RaspberryPi_and_Boards:Pico")
  (at 162.56 71.12 180)
  (unit 1)
  (exclude_from_sim no)
  (in_bom yes)
  (on_board yes)
  (dnp no)
  (fields_autoplaced yes)
  (property "Reference" "U2" (at 162.56 100.33 0) (effects (font (size 1.27 1.27))))
  (property "Value" "Pico" (at 162.56 102.87 0) (effects (font (size 1.27 1.27))))
  (property "Footprint" "RPi_Pico:RPi_Pico_SMD_TH" (at 162.56 71.12 90) (effects (font (size 1.27 1.27)) (hide yes)))
  (property "Datasheet" "" (at 162.56 71.12 0) (effects (font (size 1.27 1.27)) (hide yes)))
  (property "Description" "" (at 162.56 71.12 0) (effects (font (size 1.27 1.27)) (hide yes)))
  (pin "3")
  (pin "26")
  (pin "27")
  (pin "8")
  (pin "36")
  (pin "29")
  (pin "37")
  (pin "7")
  (pin "6")
  (pin "13")
  (pin "28")
  (pin "16")
  (pin "34")
  (pin "30")
  (pin "20")
  (pin "4")
  (pin "23")
  (pin "33")
  (pin "9")
  (pin "40")
  (pin "38")
  (pin "24")
  (pin "5")
  (pin "21")
  (pin "41")
  (pin "2")
  (pin "25")
  (pin "18")
  (pin "19")
  (pin "32")
  (pin "17")
  (pin "43")
  (pin "42")
  (pin "39")
  (pin "35")
  (pin "31")
  (pin "22")
  (pin "1")
  (pin "14")
  (pin "12")
  (pin "15")
  (pin "11")
  (pin "10"))
 (symbol
  (lib_id "74xGxx:74LVC1G07")
  (at 77.47 95.25 0)
  (unit 1)
  (exclude_from_sim no)
  (in_bom yes)
  (on_board yes)
  (dnp no)
  (fields_autoplaced yes)
  (property "Reference" "U4" (at 88.9 88.9314 0) (effects (font (size 1.27 1.27))))
  (property "Value" "74LVC1G07" (at 88.9 91.4714 0) (effects (font (size 1.27 1.27))))
  (property "Footprint" "" (at 77.47 95.25 0) (effects (font (size 1.27 1.27)) (hide yes)))
  (property "Datasheet" "https://www.ti.com/lit/ds/symlink/sn74lvc1g07.pdf" (at 77.47 95.25 0) (effects (font (size 1.27 1.27)) (hide yes)))
  (property "Description" "Single Buffer Gate, Open Drain, Low-Voltage CMOS" (at 77.47 95.25 0) (effects (font (size 1.27 1.27)) (hide yes)))
  (pin "3")
  (pin "2")
  (pin "1")
  (pin "5")
  (pin "4"))
 (sheet_instances
  (path ""
   (page "1"))))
